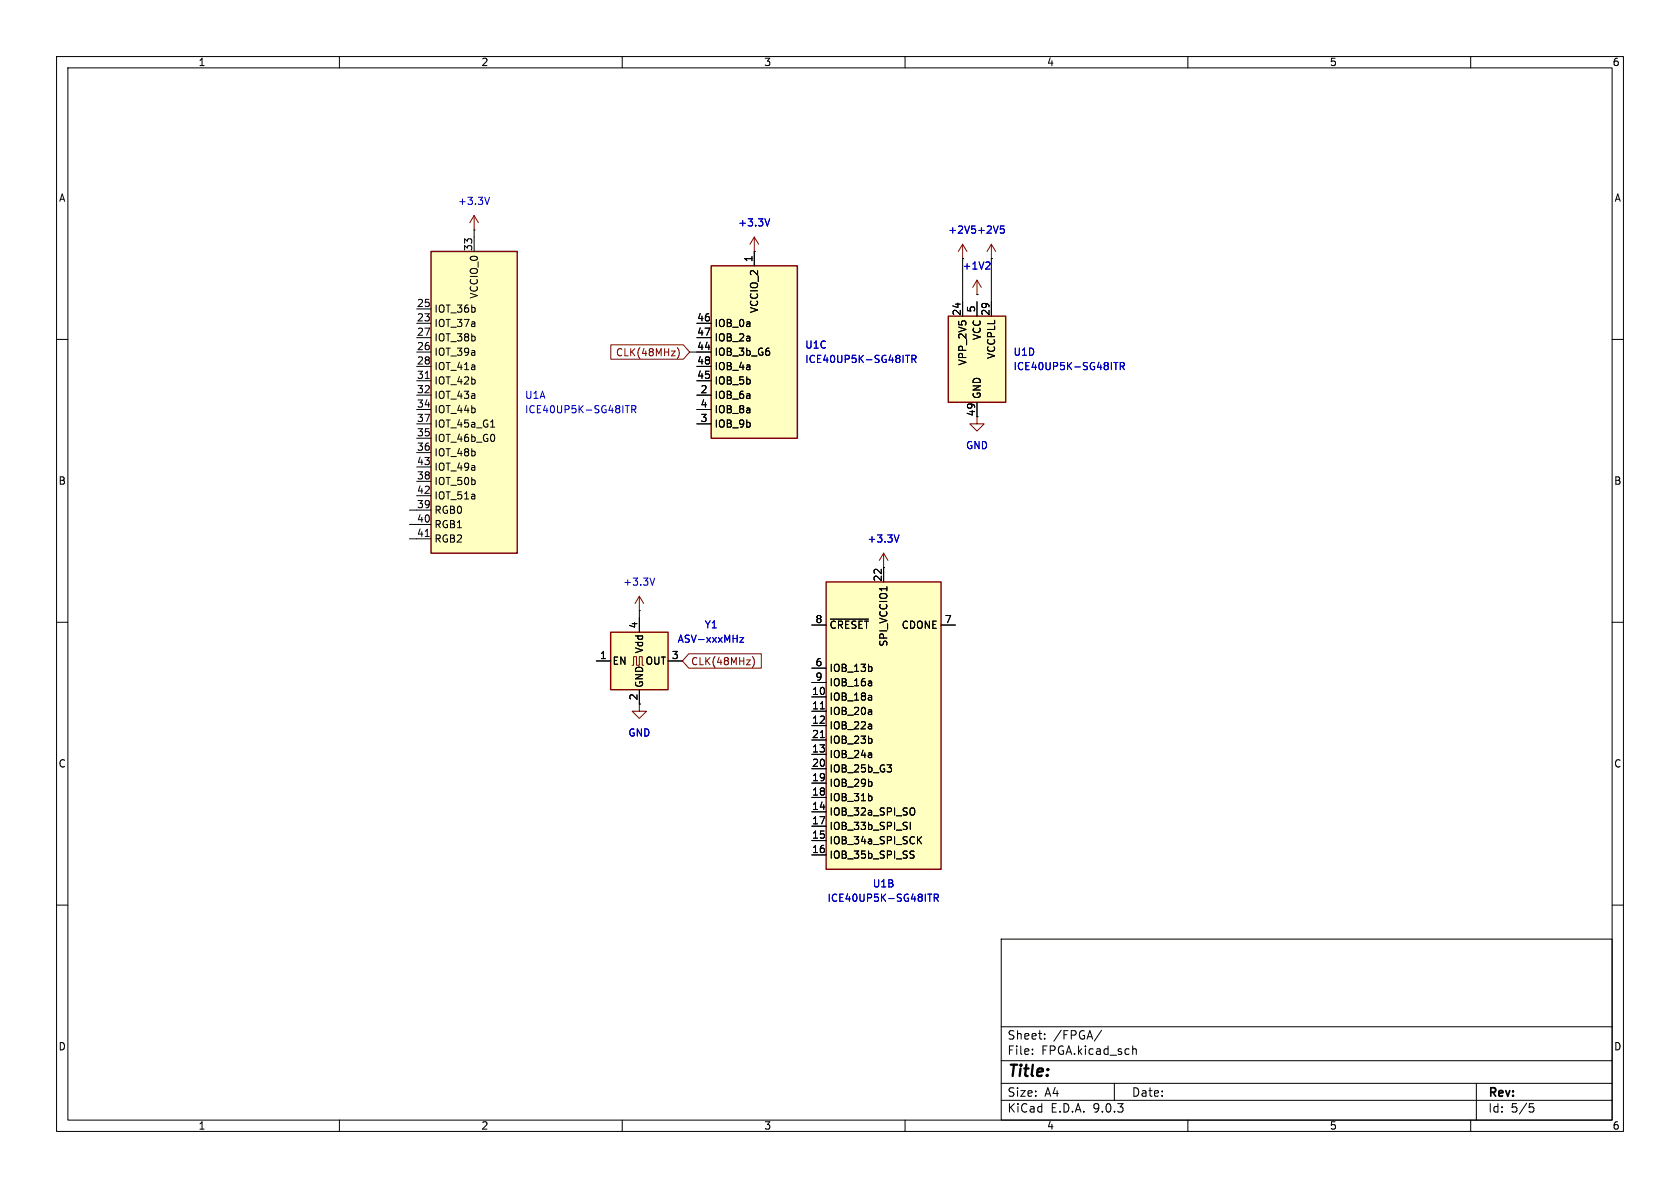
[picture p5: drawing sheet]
<svg xmlns="http://www.w3.org/2000/svg" width="297mm" height="210mm" viewBox="0 0 297 210" stroke-linecap="round" stroke-linejoin="round" font-family="sans-serif">
<g fill="none" stroke="#000" stroke-width=".18">
<path d="M10 10h277v190h-277zM12 12h273v186h-273zM60 10v2M110 10v2M160 10v2M210 10v2M260 10v2M10 60h2M285 60h2M10 110h2M285 110h2M10 160h2"/>
<path d="M177 166h108v32h-108zM285 160h2M60 198v2M110 198v2M160 198v2M177 194.5h108M177 191.5h108M177 187.5h108M177 181.5h108M182.5 186.3v.1M182.5 185.5v.1M184.7 183.6v.1"/>
<path d="M184.7 182.8v.1M194.7 182.1l-1.2 2M197 191.5v3M200.2 184.9v1.5M200.2 185.5l.3-.1 .3 .1 .1 .9M210 198v2M260 198v2M261 191.5v6.5M270.4 195.1h.7M270.5 195.7h.4l.3 .3-.2 .5-.5 .1"/>
</g>
<path d="M125.7 47h15.3v30.5h-15.3z" fill="#ffffc2"/>
<path d="M125.7 47h15.3v30.5h-15.3z" fill="none" stroke="#840000" stroke-width=".25"/>
<path d="M123.2 57.2h2.5M123.2 59.7h2.5M133.3 44.5h.1M133.3 44.5v2.5M123.2 62.2h2.5M123.2 64.8h2.5M123.2 67.3h2.5M123.2 69.9h2.5M123.2 72.4h2.5M123.2 74.9h2.5M113 108h.1M156.2 100.3h.1" fill="none" stroke="#000" stroke-width=".18"/>
<path d="M136.1 38.7l-.5 1.2M160.1 62.8h.7M160.4 62.8v1.3M161.2 63.5l.6-.1 .1-.2v-.3l-.7-.1v1.3M161.5 63.5l.4 .6M158.9 94.6l-.4 1.2M115.8 102.2l-.5 1.2" fill="none" stroke="#0000c2" stroke-width=".18"/>
<path d="M133.3 41.9l-.7 1.3M133.3 41.9l.8 1.3M133.3 41.9v2.6M156.2 97.8l-.8 1.3M156.2 97.8l.8 1.3M156.2 97.8v2.5M113 105.4l-.7 1.3M113 105.4l.8 1.3M113 105.4v2.6M113 124.5v1.2h1.3l-1.3 1.3-1.2-1.3h1.2" fill="none" stroke="#840000" stroke-width=".18"/>
<path d="M107.9 111.8h10.2v10.1h-10.2z" fill="#ffffc2"/>
<path d="M107.9 111.8h10.2v10.1h-10.2z" fill="none" stroke="#840000" stroke-width=".25"/>
<path d="M111.8 117.6h.2v-1.5h.5v1.5h.5v-1.5h.5v1.5h.3" fill="none" stroke="#840000" stroke-width=".18"/>
<path d="M105.4 116.8h2.5M113 109.2v2.6M118.1 116.8h2.5M113 121.9v2.6" fill="none" stroke="#000" stroke-width=".18"/>
<path d="M130.8 112.7h.7l-.7 .8h.7" fill="none" stroke="#0000c2" stroke-width=".18"/>
<path d="M146 102.9h20.4v50.8h-20.4z" fill="#ffffc2"/>
<path d="M146 102.9h20.4v50.8h-20.4z" fill="none" stroke="#840000" stroke-width=".25"/>
<g fill="none" stroke="#000" stroke-width=".18">
<path d="M83.8 40.6h.1M143.5 110.5h2.5M143.5 118.1h2.5M146.8 109.4h6.7M154 117.9l.2 .2-.2 .5M156.2 100.3v2.6M166.4 110.5h2.5M143.5 120.7h2.5M143.5 123.2h2.5M143.5 125.7h2.5M143.5 128.3h2.5M143.5 130.8h2.5"/>
<path d="M143.5 133.4h2.5M143.5 135.9h2.5M143.5 138.4h2.5M145 125.3h.7M145 130.4h.7M154 130.6l.2 .2-.2 .5M154 138.2l.2 .2-.2 .5M156.8 135.2h.8l-.4 .5M157.4 135.7l.2 .2v.3l-.2 .3M143.5 141h2.5M143.5 143.5h2.5M143.5 146.1h2.5"/>
<path d="M143.5 148.6h2.5M143.5 151.1h2.5M154 140.8l.2 .1-.2 .6M160.9 145.4v1.2M161.1 151l.4 .2 .1 .3-.2 .2h-.3M161.1 150.4l.5 .1M161.4 142.8l.1 .1a.81 .81 0 0 1-.1 1.2M162.4 148.4l.5 .8M162.9 147.9l-.7 .7"/>
</g>
<path d="M86.5 34.9l-.4 1.2M164 158.1h.7M164.4 158.1v1.2M165.2 158.7h.6l.1-.2-.1-.3-.6-.1v1.2M165.5 158.7l.4 .6" fill="none" stroke="#0000c2" stroke-width=".18"/>
<path d="M83.8 38.1l-.7 1.3M83.8 38.1l.8 1.3M83.8 38.1v2.5" fill="none" stroke="#840000" stroke-width=".18"/>
<path d="M76.2 44.5h15.2v53.3h-15.2z" fill="#ffffc2"/>
<path d="M76.2 44.5h15.2v53.3h-15.2z" fill="none" stroke="#840000" stroke-width=".25"/>
<g fill="none" stroke="#000" stroke-width=".18">
<path d="M73.7 54.6h2.5M73.7 57.2h2.5M73.7 59.7h2.5M83.8 41.9v2.6M73.7 62.2h2.5M73.7 64.8h2.5M73.7 67.3h2.5M73.7 69.9h2.5M73.7 72.4h2.5M73.7 74.9h2.5M73.7 77.5h2.5M75.2 66.9h.7"/>
<path d="M86.7 75.5h.8M73.7 80h2.5M73.7 82.6h2.5M73.7 85.1h2.5M73.7 87.6h2.5M73.7 90.2h2.5M73.7 92.7h2.5M73.7 95.3h2.5M75.2 94.8h.7"/>
</g>
<path d="M110.5 71.7h.8M110.9 71.7v1.3M111.7 72.4l.6-.1 .1-.2v-.3l-.7-.1v1.3M112 72.4l.4 .6" fill="none" stroke="#0000c2" stroke-width=".18"/>
<path d="M167.6 55.9h10.2v15.2h-10.2z" fill="#ffffc2"/>
<path d="M167.6 55.9h10.2v15.2h-10.2z" fill="none" stroke="#840000" stroke-width=".25"/>
<g fill="none" stroke="#000" stroke-width=".18">
<path d="M83.8 40.6v1.3M123.2 57.2h2.5M123.2 59.7h2.5M133.3 44.5h.1M133.3 44.5v2.5M170.2 45.7h.1M170.2 45.7v10.2M172.7 52.1h.1M172.7 53.3v2.6M175.3 45.7h.1M175.3 45.7v10.2M121.9 62.2h3.8"/>
<path d="M123.2 64.8h2.5M123.2 67.3h2.5M123.2 69.9h2.5M123.2 72.4h2.5M123.2 74.9h2.5M172.7 71.1v2.6M72.4 95.3h1.3M72.4 90.2h1.3M72.4 92.7h1.3M105.4 116.8h2.5M113 108v3.8M118.1 116.8h2.5"/>
<path d="M143.5 110.5h2.5M143.5 118.1h2.5M146.8 109.4h6.7M154 117.9l.2 .2-.2 .5M156.2 100.3h.1M156.2 100.3v2.6M166.4 110.5h2.5M113 121.9v2.6M143.5 120.7h2.5M143.5 123.2h2.5M143.5 125.7h2.5M143.5 128.3h2.5"/>
<path d="M143.5 130.8h2.5M143.5 133.4h2.5M143.5 135.9h2.5M143.5 138.4h2.5M145 125.3h.7M145 130.4h.7M154 130.6l.2 .2-.2 .5M154 138.2l.2 .2-.2 .5M156.8 135.2h.8l-.4 .5M157.4 135.7l.2 .2v.3l-.2 .3M143.5 141h2.5M143.5 143.5h2.5"/>
<path d="M143.5 146.1h2.5M143.5 148.6h2.5M143.5 151.1h2.5M154 140.8l.2 .1-.2 .6M160.9 145.4v1.2M161.1 151l.4 .2 .1 .3-.2 .2h-.3M161.1 150.4l.5 .1M161.4 142.8l.1 .1a.81 .81 0 0 1-.1 1.2M162.4 148.4l.5 .8M162.9 147.9l-.7 .7"/>
</g>
<g fill="none" stroke="#0000c2" stroke-width=".18">
<path d="M136.1 38.7l-.5 1.2M176.9 39.9h.6M174.8 46.3l.2 .2v.3l-.8 .8h.8M177.3 40.4l.3 .3v.3l-.3 .2M160.1 62.8h.7M160.4 62.8v1.3M161.2 63.5l.6-.1 .1-.2v-.3l-.7-.1v1.3M161.5 63.5l.4 .6M196.9 64.1h.7M197.3 64.1v1.2M198 64.7h.7l.1-.2-.1-.3-.7-.1v1.2M198.4 64.7l.4 .6"/>
<path d="M158.9 94.6l-.4 1.2M130.8 112.7h.7l-.7 .8h.7M164 158.1h.7M164.4 158.1v1.2M165.2 158.7h.6l.1-.2-.1-.3-.6-.1v1.2M165.5 158.7l.4 .6"/>
</g>
<g fill="none" stroke="#840000" stroke-width=".18">
<path d="M170.2 43.2l-.8 1.3M170.2 43.2l.7 1.3M170.2 43.2v2.5M172.7 49.5l-.7 1.3M172.7 49.5l.8 1.3M172.7 49.5v2.6M175.3 43.2l-.8 1.3M175.3 43.2l.7 1.3M175.3 43.2v2.5M108 61h12.8l1.1 1.2-1.1 1.3h-12.8zM119.7 61.4a1.46 1.46 0 0 1 0 2M172.7 73.7v1.2h1.3l-1.3 1.3-1.3-1.3h1.3"/>
<path d="M121.8 115.6h12.8v2.5h-12.8l-1.2-1.3zM133 116.1a1.46 1.46 0 0 1 0 1.9"/>
</g>
<text font-size="2.8" x="178" y="190.9">Title:</text>
<g font-size="2.1">
<text x="178" y="184">Sheet:</text>
<text x="186.2" y="184">/FPGA/</text>
<text x="178" y="186.7">File:</text>
<text x="184.1" y="186.7">FPGA.kicad_sch</text>
<text x="178" y="196.9">KiCad</text>
<text x="178" y="194.1">Size:</text>
<text x="184.7" y="194.1">A4</text>
<text x="185.7" y="196.9">E.D.A.</text>
<text x="193.3" y="196.9">9.0.3</text>
<text x="200" y="194.1">Date:</text>
<text x="263" y="194.3">Rev:</text>
<text x="263" y="196.9">Id:</text>
<text x="267.1" y="196.9">5/5</text>
</g>
<g font-size="1.8">
<text x="35" y="11.9">1</text>
<text x="85" y="11.9">2</text>
<text x="135" y="11.9">3</text>
<text x="185" y="11.9">4</text>
<text x="235" y="11.9">5</text>
<text x="285" y="11.9">6</text>
<text x="10.3" y="35.9">A</text>
<text x="285.3" y="35.9">A</text>
<text x="83.6" y="44.5" transform="rotate(-90 83.6 44.5)">33</text>
<text x="133.1" y="46.4" transform="rotate(-90 133.1 46.4)">1</text>
<text x="84.7" y="52.9" transform="rotate(-90 84.7 52.9)">VCCIO_0</text>
<text x="73.6" y="54.4">25</text>
<text x="73.6" y="56.9">23</text>
<text x="73.6" y="59.4">27</text>
<text x="76.7" y="55.5">IOT_36b</text>
<text x="76.7" y="58">IOT_37a</text>
<text x="123.1" y="56.9">46</text>
<text x="123.1" y="59.4">47</text>
<text x="126.2" y="58">IOB_0a</text>
<text x="134.2" y="55.4" transform="rotate(-90 134.2 55.4)">VCCIO_2</text>
<text x="169.9" y="55.9" transform="rotate(-90 169.9 55.9)">24</text>
<text x="172.5" y="55.3" transform="rotate(-90 172.5 55.3)">5</text>
<text x="175" y="55.9" transform="rotate(-90 175 55.9)">29</text>
<text x="73.6" y="62">26</text>
<text x="73.6" y="64.5">28</text>
<text x="76.7" y="60.6">IOT_38b</text>
<text x="76.7" y="63.1">IOT_39a</text>
<text x="76.7" y="65.6">IOT_41a</text>
<text x="123.1" y="62">44</text>
<text x="123.1" y="64.5">48</text>
<text x="126.2" y="60.6">IOB_2a</text>
<text x="126.2" y="63.1">IOB_3b_G6</text>
<text x="126.2" y="65.6">IOB_4a</text>
<text x="171" y="64.7" transform="rotate(-90 171 64.7)">VPP_2V5</text>
<text x="173.6" y="60.2" transform="rotate(-90 173.6 60.2)">VCC</text>
<text x="176.1" y="63.5" transform="rotate(-90 176.1 63.5)">VCCPLL</text>
<text x="73.6" y="67.1">31</text>
<text x="73.6" y="69.6">32</text>
<text x="76.7" y="68.2">IOT_42b</text>
<text x="76.7" y="70.7">IOT_43a</text>
<text x="123.1" y="67.1">45</text>
<text x="123.8" y="69.6">2</text>
<text x="126.2" y="68.2">IOB_5b</text>
<text x="126.2" y="70.7">IOB_6a</text>
<text x="173.6" y="70.6" transform="rotate(-90 173.6 70.6)">GND</text>
<text x="73.6" y="72.1">34</text>
<text x="73.6" y="74.7">37</text>
<text x="73.6" y="77.2">35</text>
<text x="76.7" y="73.3">IOT_44b</text>
<text x="76.7" y="75.8">IOT_45a_G1</text>
<text x="123.8" y="72.1">4</text>
<text x="123.8" y="74.7">3</text>
<text x="126.2" y="73.3">IOB_8a</text>
<text x="126.2" y="75.8">IOB_9b</text>
<text x="172.5" y="73.7" transform="rotate(-90 172.5 73.7)">49</text>
<text x="73.6" y="79.8">36</text>
<text x="73.6" y="82.3">43</text>
<text x="76.7" y="78.3">IOT_46b_G0</text>
<text x="76.7" y="80.9">IOT_48b</text>
<text x="76.7" y="83.4">IOT_49a</text>
<text x="10.3" y="85.9">B</text>
<text x="73.6" y="84.8">38</text>
<text x="73.6" y="87.4">42</text>
<text x="73.6" y="89.9">39</text>
<text x="76.7" y="86">IOT_50b</text>
<text x="76.7" y="88.5">IOT_51a</text>
<text x="285.3" y="85.9">B</text>
<text x="73.6" y="92.5">40</text>
<text x="73.6" y="95">41</text>
<text x="76.7" y="91">RGB0</text>
<text x="76.7" y="93.6">RGB1</text>
<text x="76.7" y="96.1">RGB2</text>
<text x="156" y="102.9" transform="rotate(-90 156 102.9)">22</text>
<text x="112.8" y="111.2" transform="rotate(-90 112.8 111.2)">4</text>
<text x="144.1" y="110.2">8</text>
<text x="146.6" y="111.4">~{CRESET}</text>
<text x="159.3" y="111.4">CDONE</text>
<text x="166.9" y="110.2">7</text>
<text x="106" y="116.6">1</text>
<text x="108.2" y="117.7">EN</text>
<text x="113.9" y="115.6" transform="rotate(-90 113.9 115.6)">Vdd</text>
<text x="114" y="117.7">OUT</text>
<text x="118.7" y="116.6">3</text>
<text x="144.1" y="117.9">6</text>
<text x="146.6" y="119">IOB_13b</text>
<text x="157.1" y="114.4" transform="rotate(-90 157.1 114.4)">SPI_VCCIO1</text>
<text x="112.8" y="123.9" transform="rotate(-90 112.8 123.9)">2</text>
<text x="113.9" y="121.7" transform="rotate(-90 113.9 121.7)">GND</text>
<text x="143.5" y="122.9">10</text>
<text x="143.5" y="125.5">11</text>
<text x="144.1" y="120.4">9</text>
<text x="146.6" y="121.5">IOB_16a</text>
<text x="146.6" y="124.1">IOB_18a</text>
<text x="143.5" y="128">12</text>
<text x="143.5" y="130.6">21</text>
<text x="146.6" y="126.6">IOB_20a</text>
<text x="146.6" y="129.1">IOB_22a</text>
<text x="146.6" y="131.7">IOB_23b</text>
<text x="10.3" y="135.9">C</text>
<text x="143.5" y="133.1">13</text>
<text x="143.5" y="135.6">20</text>
<text x="146.6" y="134.2">IOB_24a</text>
<text x="146.6" y="136.8">IOB_25b_G3</text>
<text x="285.3" y="135.9">C</text>
<text x="143.5" y="138.2">19</text>
<text x="143.5" y="140.7">18</text>
<text x="143.5" y="143.3">14</text>
<text x="146.6" y="139.3">IOB_29b</text>
<text x="146.6" y="141.8">IOB_31b</text>
<text x="143.5" y="145.8">17</text>
<text x="143.5" y="148.3">15</text>
<text x="146.6" y="144.4">IOB_32a_SPI_SO</text>
<text x="146.6" y="146.9">IOB_33b_SPI_SI</text>
<text x="146.6" y="149.5">IOB_34a_SPI_SCK</text>
<text x="143.5" y="150.9">16</text>
<text x="146.6" y="152">IOB_35b_SPI_SS</text>
<text x="10.3" y="185.9">D</text>
<text x="285.3" y="185.9">D</text>
<text x="35" y="199.9">1</text>
<text x="85" y="199.9">2</text>
<text x="135" y="199.9">3</text>
<text x="185" y="199.9">4</text>
<text x="235" y="199.9">5</text>
<text x="285" y="199.9">6</text>
</g>
<g font-size="1.8" fill="#0000c2">
<text x="80.9" y="36.4">+3.3V</text>
<text x="130.4" y="40.2">+3.3V</text>
<text x="167.5" y="41.5">+2V5 +2V5</text>
<text x="170.1" y="47.9">+1V2</text>
<text x="142.2" y="64.4">ICE40UP5K-SG48ITR</text>
<text x="142.2" y="61.8">U1C</text>
<text x="179.1" y="65.6">ICE40UP5K-SG48ITR</text>
<text x="179.1" y="63.1">U1D</text>
<text x="92.7" y="70.7">U1A</text>
<text x="92.7" y="73.3">ICE40UP5K-SG48ITR</text>
<text x="170.7" y="79.6">GND</text>
<text x="153.3" y="96.1">+3.3V</text>
<text x="110.1" y="103.7">+3.3V</text>
<text x="119.7" y="113.8">ASV-xxxMHz</text>
<text x="124.5" y="111.3">Y1</text>
<text x="111" y="130.4">GND</text>
<text x="146.2" y="159.6">ICE40UP5K-SG48ITR</text>
<text x="154.2" y="157.1">U1B</text>
</g>
<g font-size="1.8" fill="#840000">
<text x="108.8" y="63.2">CLK(48MHz)</text>
<text x="122.1" y="117.8">CLK(48MHz)</text>
</g>
</svg>
